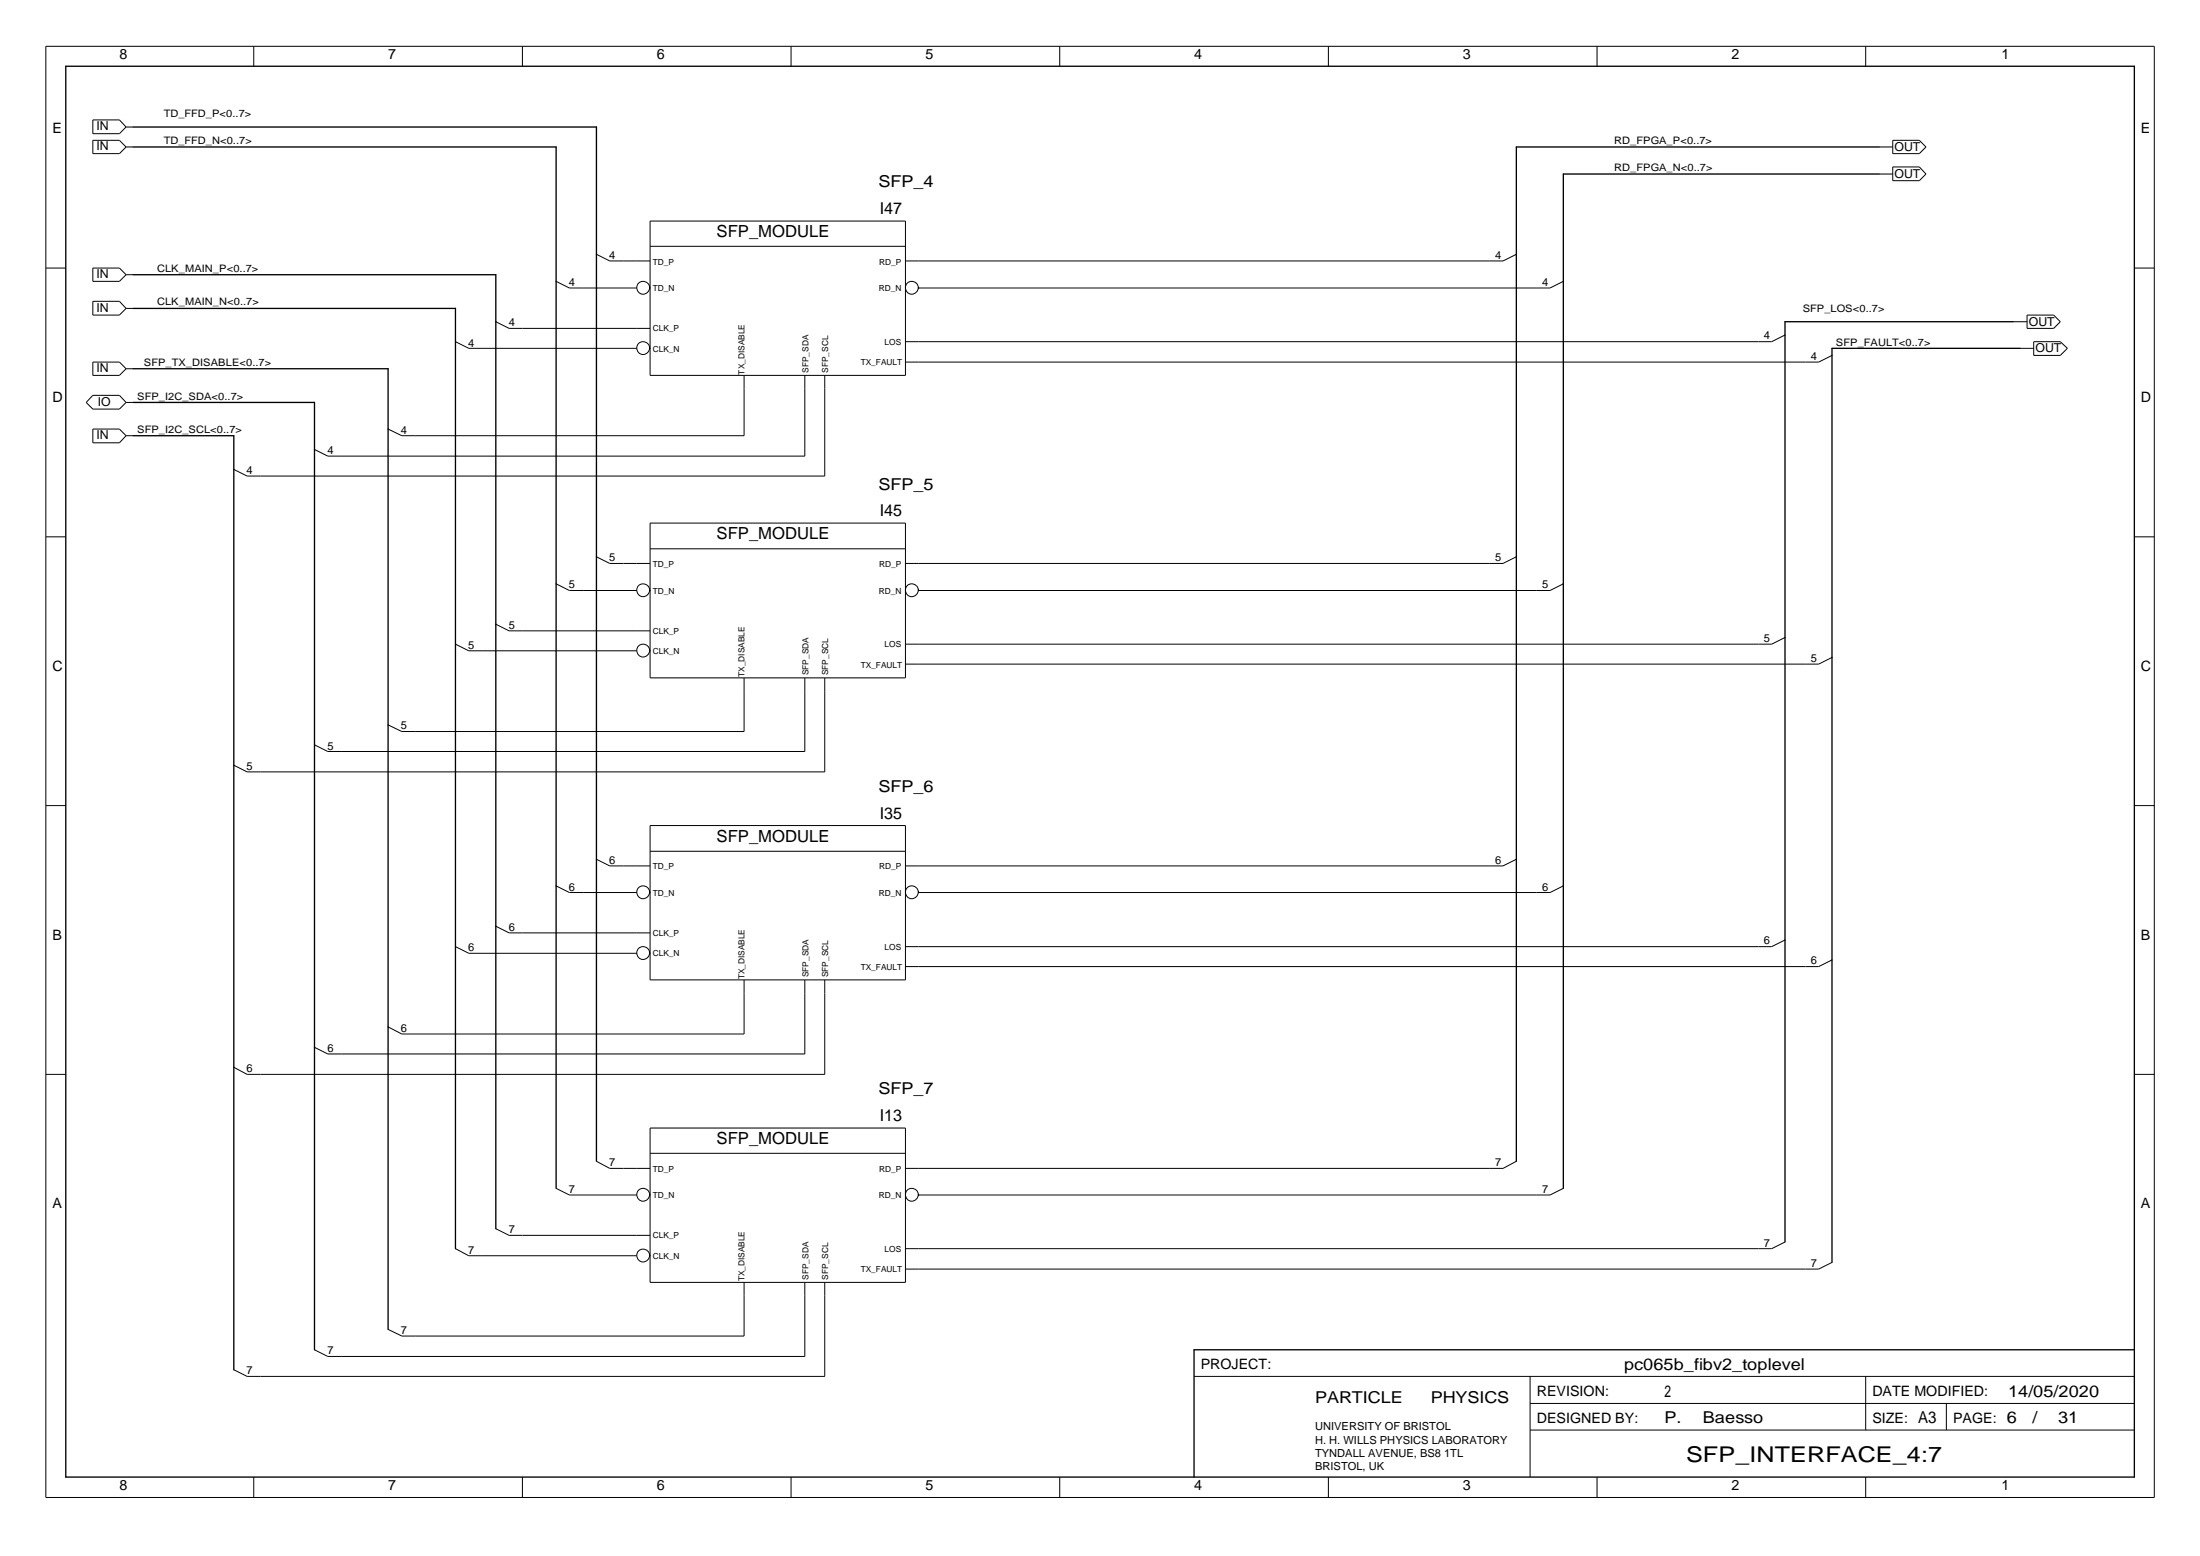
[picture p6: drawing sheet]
<svg xmlns="http://www.w3.org/2000/svg" width="420mm" height="297mm" viewBox="0 0 420 297" stroke-linecap="round" stroke-linejoin="round" font-family="sans-serif">
<g fill="none" stroke="#000" stroke-width=".19">
<path d="M8.8 8.8h402.6v277.1h-402.6zM48.5 8.8v3.8M99.8 8.8v3.8M151.1 8.8v3.8M202.4 8.8v3.8M253.7 8.8v3.8M305 8.8v3.8M356.3 8.8v3.8M17.7 22.9h5.1l1.3 1.3-1.3 1.3h-5.1zM17.7 26.8h5.1l1.3 1.3-1.3 1.2h-5.1zM24.1 24.2h1.3M24.1 28.1h1.3"/>
<path d="M358.8 28.1h2.7M358.8 33.2h2.7M361.5 26.8h5.1l1.2 1.3-1.2 1.2h-5.1zM361.5 31.9h5.1l1.2 1.3-1.2 1.3h-5.1zM8.8 51.2h3.8M17.7 51.2h5.1l1.3 1.2-1.3 1.3h-5.1zM17.7 57.5h5.1l1.3 1.4-1.3 1.2h-5.1zM24.1 58.9h1.3M24.1 52.4h1.3M106.2 53.7l2.5 1.3h12.9M113.9 48.5l2.6 1.3h7.7M124.1 54.9a1.23 1.23 0 0 1-1.7 1.1 1.23 1.23 0 0 1-.4-2 1.23 1.23 0 0 1 2 .5l.2 .5"/>
<path d="M124.2 42.2h48.7v29.5h-48.7zM124.2 47h48.7M289.6 48.5l-2.5 1.3h-114.2M298.6 53.7l-2.6 1.3h-120.5a1.26 1.26 0 0 0-1.2-1.4 1.26 1.26 0 0 0-1.4 1.2 1.26 1.26 0 0 0 1.2 1.4 1.3 1.3 0 0 0 1.3-1.3M407.6 51.2h3.8M17.7 69.1h5.1l1.3 1.3-1.3 1.3h-5.1zM17.7 75.5h5.1l1.3 1.3-1.3 1.3h-5.1l-1.2-1.3zM24.1 70.4h1.3M24.1 76.8h1.3M87 65.2l2.5 1.3h32.1M94.7 61.4l2.5 1.3h27M124.1 66.4a1.23 1.23 0 0 1-1.7 1.2 1.23 1.23 0 0 1-.4-2.1 1.23 1.23 0 0 1 2 .5l.2 .5"/>
<path d="M142.1 71.7v11.5h-65.4l-2.6-1.3M153.7 71.7v15.4h-91.1l-2.5-1.3M157.5 71.7v19.2h-110.3l-2.5-1.3M340.9 64l-2.5 1.2h-165.5M349.9 67.9l-2.6 1.2h-174.4M384.5 61.4h2.6M385.8 66.5h2.6M387.1 60.1h5.1l1.3 1.3-1.3 1.3h-5.1zM388.4 65.2h5.1l1.3 1.3-1.3 1.4h-5.1zM17.7 81.9h5.1l1.3 1.3-1.3 1.3h-5.1zM24.1 83.2h1.3M124.2 99.9h48.7v29.5h-48.7z"/>
<path d="M8.8 102.5h3.8M94.7 119.2l2.5 1.2h27M106.2 111.5l2.5 1.2h12.9M113.9 106.3l2.6 1.3h7.7M124.1 112.6a1.23 1.23 0 0 1-1.7 1.2 1.23 1.23 0 0 1-.4-2 1.23 1.23 0 0 1 2 .5l.2 .4M124.2 104.8h48.7M289.6 106.3l-2.5 1.3h-114.2M298.6 111.5l-2.6 1.2h-120.5a1.26 1.26 0 0 0-1.2-1.3 1.26 1.26 0 0 0-1.4 1.2 1.26 1.26 0 0 0 1.2 1.3 1.3 1.3 0 0 0 1.3-1.3M407.6 102.5h3.8M87 123l2.5 1.2h32.1M124.1 124.2a1.23 1.23 0 0 1-1.7 1.1 1.23 1.23 0 0 1-.4-2 1.23 1.23 0 0 1 2 .5l.2 .4M142.1 129.4v10.2h-65.4l-2.6-1.2"/>
<path d="M153.7 129.4v14.1h-91.1l-2.5-1.3M157.5 129.4v18h-110.3l-2.5-1.3M340.9 121.7l-2.5 1.3h-165.5M349.9 125.5l-2.6 1.3h-174.4M8.8 153.8h3.8M124.2 157.6h48.7v29.5h-48.7zM407.6 153.8h3.8M94.7 176.8l2.5 1.3h27M106.2 169.1l2.5 1.3h12.9M113.9 164l2.6 1.3h7.7M124.1 170.3a1.23 1.23 0 0 1-1.7 1.1 1.23 1.23 0 0 1-.4-2 1.23 1.23 0 0 1 2 .5l.2 .5M124.2 162.5h48.7"/>
<path d="M289.6 164l-2.5 1.3h-114.2M298.6 169.1l-2.6 1.3h-120.5a1.26 1.26 0 0 0-1.2-1.4 1.26 1.26 0 0 0-1.4 1.2 1.26 1.26 0 0 0 1.2 1.4 1.3 1.3 0 0 0 1.3-1.3M340.9 179.4l-2.5 1.3h-165.5M87 180.7l2.5 1.3h32.1M124.1 181.9a1.23 1.23 0 0 1-1.7 1.1 1.23 1.23 0 0 1-.4-2 1.23 1.23 0 0 1 2 .5l.2 .5M142.1 187.1v10.3h-65.4l-2.6-1.4M153.7 187.1v14.1h-91.1l-2.5-1.3M157.5 187.1v18h-110.3l-2.5-1.4M349.9 183.3l-2.6 1.2h-174.4M8.8 205.1h3.8M124.2 215.3h48.7v29.5h-48.7zM407.6 205.1h3.8"/>
<path d="M87 238.4l2.5 1.3h32.1M94.7 234.6l2.5 1.2h27M106.2 226.9l2.5 1.2h12.9M113.9 221.7l2.6 1.3h7.7M124.1 239.6a1.23 1.23 0 0 1-1.7 1.2 1.23 1.23 0 0 1-.4-2 1.23 1.23 0 0 1 2 .5l.2 .4M124.1 228a1.23 1.23 0 0 1-1.7 1.2 1.23 1.23 0 0 1-.4-2 1.23 1.23 0 0 1 2 .5l.2 .4M124.2 220.2h48.7M289.6 221.7l-2.5 1.3h-114.2M298.6 226.9l-2.6 1.2h-120.5a1.26 1.26 0 0 0-1.2-1.3 1.26 1.26 0 0 0-1.4 1.2 1.26 1.26 0 0 0 1.2 1.3 1.3 1.3 0 0 0 1.3-1.3M340.9 237.1l-2.5 1.3h-165.5M142.1 244.8v10.2h-65.4l-2.6-1.2M153.7 244.8v14.1h-91.1l-2.5-1.2"/>
<path d="M157.5 244.8v18h-110.3l-2.5-1.3M349.9 241l-2.6 1.3h-174.4M228 262.8h179.6M292.2 267.9h115.4M292.2 262.8v19.2M292.2 273h115.4M356.3 262.8v10.2M371.7 267.9v5.1M48.5 282v3.9M99.8 282v3.9M151.1 282v3.9M202.4 282v3.9"/>
<path d="M253.7 282v3.9M305 282v3.9M356.3 282v3.9"/>
</g>
<g fill="none" stroke="#000" stroke-width=".25">
<path d="M12.6 12.6h395v269.4h-395zM25.4 28.1h80.8v198.8M25.4 24.2h88.5v197.5M358.8 28.1h-69.2v193.6M358.8 33.2h-60.2v193.7M25.4 52.4h69.3v182.2M25.4 58.9h61.6v179.5M25.4 76.8h34.7v180.9M25.4 70.4h48.7v183.4M384.5 61.4h-43.6v175.7M385.8 66.5h-35.9v174.5M25.4 83.2h19.3v178.3"/>
<path d="M407.6 257.7h-179.6v24.3"/>
</g>
<text font-size="4.1" x="322" y="279.2">SFP_INTERFACE_4:7</text>
<g font-size="3.2">
<text x="136.9" y="45.2">SFP_MODULE</text>
<text x="136.9" y="103">SFP_MODULE</text>
<text x="136.9" y="160.6">SFP_MODULE</text>
<text x="136.9" y="218.4">SFP_MODULE</text>
</g>
<g font-size="3.1">
<text x="167.8" y="35.8">SFP_4</text>
<text x="168" y="40.8">I47</text>
<text x="167.8" y="93.5">SFP_5</text>
<text x="168" y="98.6">I45</text>
<text x="167.8" y="151.2">SFP_6</text>
<text x="168" y="156.3">I35</text>
<text x="167.8" y="208.9">SFP_7</text>
<text x="168" y="214.1">I13</text>
<text x="310.2" y="261.5">pc065b_fibv2_toplevel</text>
<text x="251.2" y="267.9">PARTICLE</text>
<text x="273.3" y="267.9">PHYSICS</text>
<text x="317.9" y="266.6">2</text>
<text x="383.5" y="266.6">14/05/2020</text>
<text x="317.9" y="271.7">P.</text>
<text x="325.2" y="271.7">Baesso</text>
<text x="366.3" y="271.7">A3</text>
<text x="383.2" y="271.7">6</text>
<text x="388.1" y="271.7">/</text>
<text x="393.1" y="271.7">31</text>
</g>
<g font-size="2.7">
<text x="22.8" y="11.3">8</text>
<text x="74.1" y="11.3">7</text>
<text x="125.4" y="11.3">6</text>
<text x="176.7" y="11.3">5</text>
<text x="228" y="11.3">4</text>
<text x="279.3" y="11.3">3</text>
<text x="330.7" y="11.3">2</text>
<text x="382.2" y="11.3">1</text>
<text x="10" y="25.4">E</text>
<text x="408.9" y="25.4">E</text>
<text x="10" y="76.7">D</text>
<text x="408.9" y="76.7">D</text>
<text x="10" y="128">C</text>
<text x="408.9" y="128">C</text>
<text x="10" y="179.4">B</text>
<text x="408.9" y="179.4">B</text>
<text x="10" y="230.6">A</text>
<text x="408.9" y="230.6">A</text>
<text x="229.3" y="261.4">PROJECT:</text>
<text x="293.5" y="266.6">REVISION:</text>
<text x="357.6" y="266.6">DATE MODIFIED:</text>
<text x="293.5" y="271.6">DESIGNED BY:</text>
<text x="357.6" y="271.6">SIZE:</text>
<text x="373" y="271.6">PAGE:</text>
<text x="22.8" y="284.5">8</text>
<text x="74.1" y="284.5">7</text>
<text x="125.4" y="284.5">6</text>
<text x="176.7" y="284.5">5</text>
<text x="228" y="284.5">4</text>
<text x="279.3" y="284.5">3</text>
<text x="330.7" y="284.5">2</text>
<text x="382.2" y="284.5">1</text>
</g>
<g font-size="2.3">
<text x="18.4" y="28.7">IN</text>
<text x="18.4" y="24.8">IN</text>
<text x="361.8" y="28.8">OUT</text>
<text x="361.8" y="33.9">OUT</text>
<text x="18.4" y="53">IN</text>
<text x="18.4" y="59.5">IN</text>
<text x="387.5" y="62.2">OUT</text>
<text x="18.4" y="71">IN</text>
<text x="388.7" y="67.3">OUT</text>
<text x="18.7" y="77.4">IO</text>
<text x="18.4" y="83.9">IN</text>
</g>
<g font-size="2.1">
<text x="116.4" y="49.5">4</text>
<text x="285.5" y="49.5">4</text>
<text x="108.7" y="54.6">4</text>
<text x="294.5" y="54.6">4</text>
<text x="97.1" y="62.3">4</text>
<text x="336.8" y="64.8">4</text>
<text x="89.4" y="66.2">4</text>
<text x="345.8" y="68.7">4</text>
<text x="76.6" y="82.8">4</text>
<text x="62.5" y="86.6">4</text>
<text x="47.1" y="90.5">4</text>
<text x="116.4" y="107.1">5</text>
<text x="285.5" y="107.1">5</text>
<text x="108.7" y="112.3">5</text>
<text x="294.5" y="112.3">5</text>
<text x="89.4" y="123.8">5</text>
<text x="97.1" y="120">5</text>
<text x="336.8" y="122.5">5</text>
<text x="345.8" y="126.4">5</text>
<text x="62.5" y="143.1">5</text>
<text x="76.6" y="139.2">5</text>
<text x="47.1" y="146.9">5</text>
<text x="116.4" y="164.9">6</text>
<text x="285.5" y="164.9">6</text>
<text x="108.7" y="170">6</text>
<text x="294.5" y="170">6</text>
<text x="97.1" y="177.7">6</text>
<text x="89.4" y="181.6">6</text>
<text x="336.8" y="180.3">6</text>
<text x="345.8" y="184.1">6</text>
<text x="76.6" y="197">6</text>
<text x="62.5" y="200.8">6</text>
<text x="47.1" y="204.7">6</text>
<text x="108.7" y="227.7">7</text>
<text x="116.4" y="222.6">7</text>
<text x="285.5" y="222.6">7</text>
<text x="294.5" y="227.7">7</text>
<text x="89.4" y="239.3">7</text>
<text x="97.1" y="235.4">7</text>
<text x="336.8" y="238">7</text>
<text x="345.8" y="241.8">7</text>
<text x="76.6" y="254.6">7</text>
<text x="47.1" y="262.3">7</text>
<text x="62.5" y="258.5">7</text>
<text x="251.2" y="273">UNIVERSITY OF BRISTOL</text>
<text x="251.2" y="275.6">H. H. WILLS PHYSICS LABORATORY</text>
<text x="251.2" y="278.2">TYNDALL AVENUE, BS8 1TL</text>
<text x="251.2" y="280.7">BRISTOL, UK</text>
</g>
<g font-size="2">
<text x="31.3" y="22.4">TD_FFD_P&lt;0..7&gt;</text>
<text x="31.3" y="27.6">TD_FFD_N&lt;0..7&gt;</text>
<text x="308.3" y="27.6">RD_FPGA_P&lt;0..7&gt;</text>
<text x="308.3" y="32.6">RD_FPGA_N&lt;0..7&gt;</text>
<text x="30" y="51.9">CLK_MAIN_P&lt;0..7&gt;</text>
<text x="30" y="58.3">CLK_MAIN_N&lt;0..7&gt;</text>
<text x="344.3" y="59.6">SFP_LOS&lt;0..7&gt;</text>
<text x="350.6" y="66">SFP_FAULT&lt;0..7&gt;</text>
<text x="27.5" y="69.9">SFP_TX_DISABLE&lt;0..7&gt;</text>
<text x="26.2" y="76.3">SFP_I2C_SDA&lt;0..7&gt;</text>
<text x="26.2" y="82.7">SFP_I2C_SCL&lt;0..7&gt;</text>
</g>
<g font-size="1.6">
<text x="124.7" y="50.5">TD_P</text>
<text x="167.9" y="50.5">RD_P</text>
<text x="124.7" y="55.6">TD_N</text>
<text x="167.8" y="55.6">RD_N</text>
<text x="124.7" y="63.3">CLK_P</text>
<text x="168.9" y="65.9">LOS</text>
<text x="124.7" y="67.2">CLK_N</text>
<text x="142.2" y="71.5" transform="rotate(-90 142.2 71.5)">TX_DISABLE</text>
<text x="154.4" y="71.2" transform="rotate(-90 154.4 71.2)">SFP_SDA</text>
<text x="158.2" y="71.2" transform="rotate(-90 158.2 71.2)">SFP_SCL</text>
<text x="164.4" y="69.7">TX_FAULT</text>
<text x="124.7" y="113.3">TD_N</text>
<text x="124.7" y="108.2">TD_P</text>
<text x="167.8" y="113.3">RD_N</text>
<text x="167.9" y="108.2">RD_P</text>
<text x="124.7" y="124.8">CLK_N</text>
<text x="124.7" y="121">CLK_P</text>
<text x="168.9" y="123.6">LOS</text>
<text x="142.2" y="129.2" transform="rotate(-90 142.2 129.2)">TX_DISABLE</text>
<text x="154.4" y="128.9" transform="rotate(-90 154.4 128.9)">SFP_SDA</text>
<text x="158.2" y="128.9" transform="rotate(-90 158.2 128.9)">SFP_SCL</text>
<text x="164.4" y="127.5">TX_FAULT</text>
<text x="124.7" y="165.9">TD_P</text>
<text x="167.9" y="165.9">RD_P</text>
<text x="124.7" y="171.1">TD_N</text>
<text x="167.8" y="171.1">RD_N</text>
<text x="124.7" y="178.8">CLK_P</text>
<text x="124.7" y="182.6">CLK_N</text>
<text x="164.4" y="185.1">TX_FAULT</text>
<text x="168.9" y="181.3">LOS</text>
<text x="142.2" y="187" transform="rotate(-90 142.2 187)">TX_DISABLE</text>
<text x="154.4" y="186.6" transform="rotate(-90 154.4 186.6)">SFP_SDA</text>
<text x="158.2" y="186.6" transform="rotate(-90 158.2 186.6)">SFP_SCL</text>
<text x="124.7" y="223.6">TD_P</text>
<text x="167.9" y="223.6">RD_P</text>
<text x="124.7" y="228.7">TD_N</text>
<text x="167.8" y="228.7">RD_N</text>
<text x="124.7" y="236.4">CLK_P</text>
<text x="168.9" y="239">LOS</text>
<text x="124.7" y="240.3">CLK_N</text>
<text x="142.2" y="244.6" transform="rotate(-90 142.2 244.6)">TX_DISABLE</text>
<text x="154.4" y="244.3" transform="rotate(-90 154.4 244.3)">SFP_SDA</text>
<text x="158.2" y="244.3" transform="rotate(-90 158.2 244.3)">SFP_SCL</text>
<text x="164.4" y="242.9">TX_FAULT</text>
</g>
</svg>
